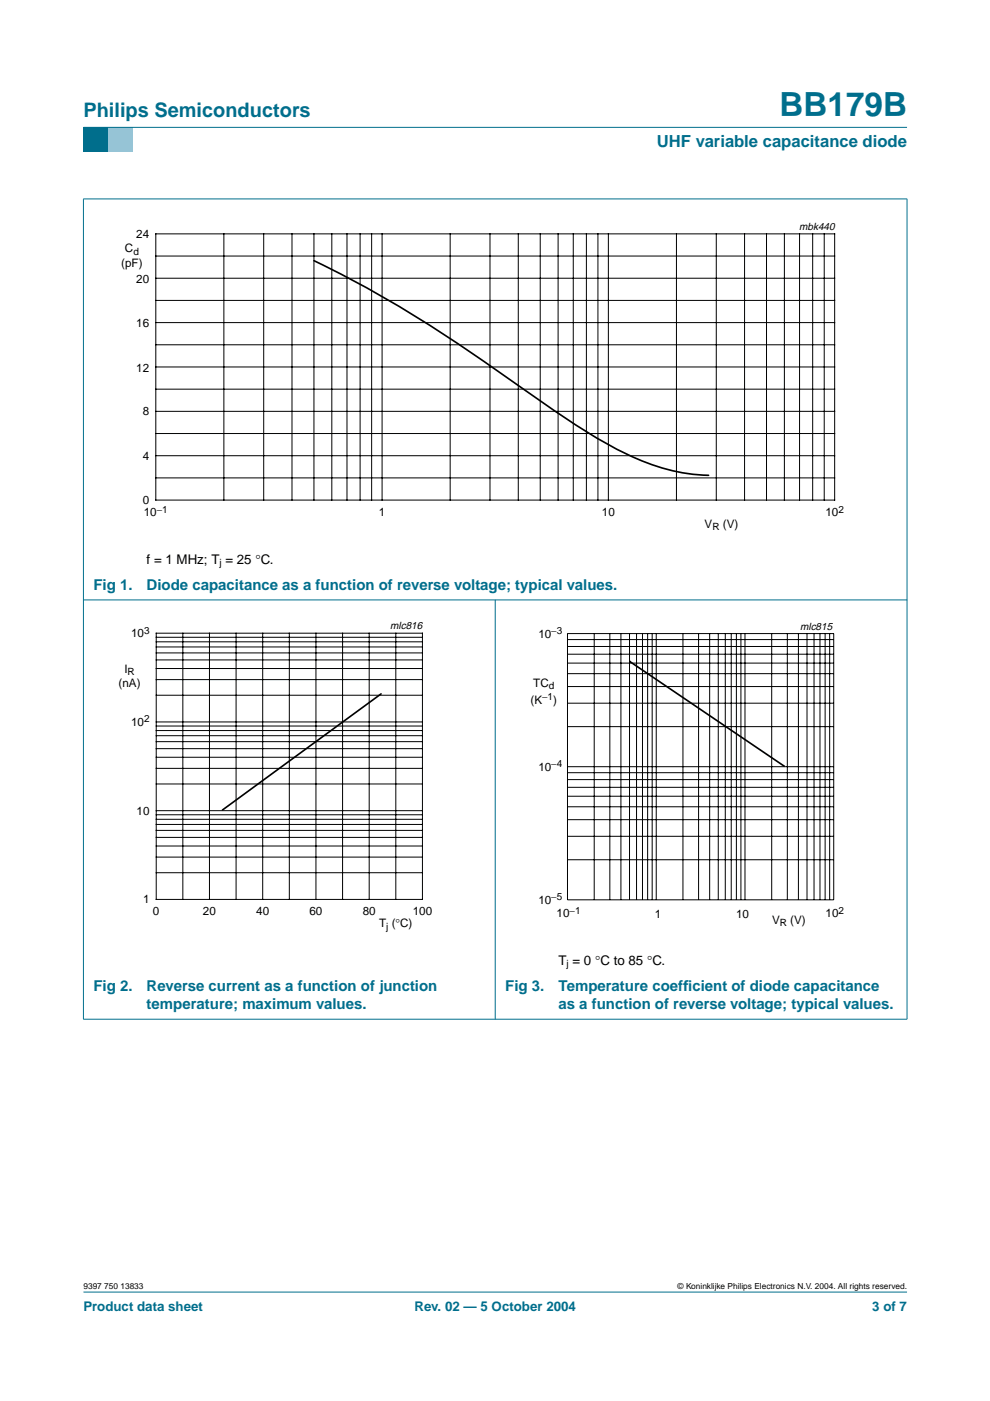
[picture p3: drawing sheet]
<svg xmlns="http://www.w3.org/2000/svg" width="210mm" height="297mm" viewBox="0 0 210 297" stroke-linecap="round" stroke-linejoin="round" font-family="sans-serif">
<path d="M17.7 273.9h174.6z" fill="#006e8c" stroke="#006e8c" stroke-width=".21"/>
<path d="M17.7 27h5.3v5.3h-5.3z" fill-rule="evenodd" fill="#006e8c"/>
<path d="M23 27h5.3v5.3h-5.3z" fill-rule="evenodd" fill="#96c4d6"/>
<g fill="#006e8c" stroke="#006e8c" stroke-width=".21">
<path d="M17.7 27h174.6z"/>
<path d="M17.7 42.2v173.9z"/>
<path d="M105 127.2v88.9z"/>
<path d="M192.3 42.2v173.9z"/>
<path d="M17.6 42.2h174.8z"/>
<path d="M17.6 127.2h174.8z"/>
<path d="M17.6 216.1h174.8z"/>
</g>
<g fill="none" stroke="#000" stroke-width=".21">
<path d="M33 49.6h144v56.4h-144zM33 59h144M33 54.3h144M47.5 49.6v56.4M55.9 49.6v56.4M61.9 49.6v56.4M66.6 49.6v56.4M70.4 49.6v56.4M73.6 49.6v56.4M76.4 49.6v56.4M78.8 49.6v56.4M81 49.6v56.4"/>
<path d="M95.4 49.6v56.4M103.9 49.6v56.4M109.9 49.6v56.4M114.5 49.6v56.4M118.3 49.6v56.4M121.5 49.6v56.4M124.3 49.6v56.4M126.8 49.6v56.4M129 49.6v56.4M143.4 49.6v56.4M151.9 49.6v56.4M157.9 49.6v56.4"/>
<path d="M162.5 49.6v56.4M166.3 49.6v56.4M169.5 49.6v56.4M172.3 49.6v56.4M174.8 49.6v56.4M33 68.4h144M33 77.8h144M33 63.7h144M33 73.1h144M33 87.2h144M33 96.6h144M33 82.5h144"/>
<path d="M33 91.9h144M33 101.3h144M33.1 134.2h56.5v56.5h-56.5zM33.1 139.9h56.5M33.1 138.4h56.5M33.1 137.2h56.5M33.1 136.1h56.5M33.1 135.1h56.5M38.8 134.2v56.5M44.4 134.2v56.5M50.1 134.2v56.5M55.7 134.2v56.5"/>
<path d="M61.3 134.2v56.5M67 134.2v56.5M72.6 134.2v56.5M78.3 134.2v56.5M83.9 134.2v56.5M120.3 134.3h56.5v56.5h-56.5zM120.3 138.7h56.5M120.3 137.1h56.5M120.3 135.6h56.5M126 134.3v56.5M129.3 134.3v56.5M131.6 134.3v56.5"/>
<path d="M133.5 134.3v56.5M135 134.3v56.5M136.2 134.3v56.5M137.3 134.3v56.5M138.3 134.3v56.5M139.1 134.3v56.5M144.8 134.3v56.5M148.1 134.3v56.5M150.5 134.3v56.5M152.3 134.3v56.5M153.8 134.3v56.5M155 134.3v56.5"/>
<path d="M156.1 134.3v56.5M157.1 134.3v56.5M158 134.3v56.5M163.6 134.3v56.5M166.9 134.3v56.5M169.3 134.3v56.5M171.1 134.3v56.5M172.6 134.3v56.5M173.9 134.3v56.5M174.9 134.3v56.5M175.9 134.3v56.5M33.1 158.7h56.5"/>
<path d="M33.1 157.2h56.5M33.1 156h56.5M33.1 154.9h56.5M33.1 153.9h56.5M33.1 153.1h56.5M33.1 147.4h56.5M33.1 144.1h56.5M33.1 141.7h56.5M120.3 154.1h56.5M120.3 149.1h56.5M120.3 145.6h56.5M120.3 142.8h56.5"/>
<path d="M120.3 140.6h56.5M33.1 179.4h56.5M33.1 177.5h56.5M33.1 176.1h56.5M33.1 174.8h56.5M33.1 173.7h56.5M33.1 172.7h56.5M33.1 171.9h56.5M33.1 166.2h56.5M33.1 162.9h56.5M33.1 160.6h56.5M120.3 162.6h56.5"/>
<path d="M120.3 177.3h56.5M120.3 173.8h56.5M120.3 171.1h56.5M120.3 168.8h56.5M120.3 166.9h56.5M120.3 165.3h56.5M120.3 163.8h56.5M33.1 185h56.5M33.1 181.7h56.5M120.3 182.3h56.5"/>
</g>
<path d="M66.6 55.3a282.9 282.9 0 0 1 42 25.5 179.5 179.5 0 0 0 24.3 15.5 41.4 41.4 0 0 0 17.3 4.5M80.8 147.1l-33.6 24.6M133.5 140.2l32.9 22.3M133.6 140.2l.1 .1" fill="none" stroke="#000" stroke-width=".35"/>
<path d="M20.4 131.4h81.9v66.3h-81.9zM107.6 131.5h81.9v66.3h-81.9z" fill="none" stroke="#fff" stroke-width=".21"/>
<text font-size="7.1" fill="#006e8c" x="165.3" y="24.7">BB179B</text>
<text font-size="4.2" fill="#006e8c" x="17.7" y="24.9">Philips Semiconductors</text>
<text font-size="3.5" fill="#006e8c" x="139.3" y="31.1">UHF variable capacitance diode</text>
<g font-size="3.2" fill="#006e8c">
<text x="19.8" y="125.1">Fig 1.</text>
<text x="31.1" y="125.1">Diode capacitance as a function of reverse voltage; typical values.</text>
<text x="19.8" y="210.1">Fig 2.</text>
<text x="31.1" y="214">temperature; maximum values.</text>
<text x="31.1" y="210.1">Reverse current as a function of junction</text>
<text x="107.1" y="210.1">Fig 3.</text>
<text x="118.4" y="214">as a function of reverse voltage; typical values.</text>
<text x="118.4" y="210.1">Temperature coeff</text>
<text x="144.9" y="210.1">icient of diode capacitance</text>
</g>
<g font-size="2.8">
<text x="31.1" y="119.6">f = 1 MHz; T = 25 °C.</text>
<text x="118.4" y="204.6">T = 0 °C to 85 °C.</text>
</g>
<g font-size="2.8" fill="#006e8c">
<text x="17.7" y="278">Product data sheet</text>
<text x="87.9" y="278">Rev. 02 — 5 October 2004</text>
<text x="184.9" y="278">3 of 7</text>
</g>
<g font-size="2.5">
<text x="26.5" y="53.5">C</text>
<text x="28.9" y="50.4">24</text>
<text x="25.7" y="56.5">(pF)</text>
<text x="28.9" y="60">20</text>
<text x="28.9" y="69.2">16</text>
<text x="28.9" y="78.8">12</text>
<text x="30.2" y="88.1">8</text>
<text x="30.2" y="97.6">4</text>
<text x="30.2" y="106.9">0</text>
<text x="30.5" y="109.4">10</text>
<text x="80.3" y="109.4">1</text>
<text x="127.6" y="109.4">10</text>
<text x="149.4" y="112">V</text>
<text x="153.3" y="112">(V)</text>
<text x="175" y="109.4">10</text>
<text x="27.8" y="135.1">10</text>
<text x="114.1" y="135.2">10</text>
<text x="26.4" y="142.6">I</text>
<text x="25.1" y="145.6">(nA)</text>
<text x="112.5" y="149.3">(K</text>
<text x="113.1" y="145.7">TC</text>
<text x="117.3" y="149.3">)</text>
<text x="27.8" y="153.9">10</text>
<text x="114.1" y="163.4">10</text>
<text x="29" y="172.7">10</text>
<text x="30.3" y="191.5">1</text>
<text x="114.1" y="191.6">10</text>
<text x="32.4" y="194.1">0</text>
<text x="43" y="194.1">20</text>
<text x="54.3" y="194.1">40</text>
<text x="65.6" y="194.1">60</text>
<text x="76.9" y="194.1">80</text>
<text x="80.4" y="196.6">T (°C)</text>
<text x="87.5" y="194.1">100</text>
<text x="118" y="194.4">10</text>
<text x="138.9" y="194.5">1</text>
<text x="156.1" y="194.5">10</text>
<text x="163.7" y="195.8">V</text>
<text x="167.6" y="195.8">(V)</text>
<text x="175" y="194.4">10</text>
</g>
<g font-size="2.2">
<text x="169.4" y="48.7">mbk440</text>
<text x="82.7" y="133.4">mlc816</text>
<text x="169.6" y="133.5">mlc815</text>
</g>
<g font-size="2.1">
<text x="28.3" y="54">d</text>
<text x="33.2" y="108.7">−1</text>
<text x="151" y="112.4">R</text>
<text x="177.8" y="108.7">2</text>
<text x="46.5" y="120.1">j</text>
<text x="30.5" y="134.4">3</text>
<text x="116.9" y="134.4">−3</text>
<text x="27.1" y="143.1">R</text>
<text x="114.9" y="148.4">−1</text>
<text x="116.4" y="146.2">d</text>
<text x="30.5" y="153.2">2</text>
<text x="116.9" y="162.6">−4</text>
<text x="116.9" y="190.9">−5</text>
<text x="81.9" y="197.1">j</text>
<text x="120.8" y="193.7">−1</text>
<text x="165.3" y="196.3">R</text>
<text x="177.8" y="193.7">2</text>
<text x="120.1" y="205.1">j</text>
</g>
<g font-size="1.8">
<text x="17.7" y="273.4">9397 750 13833</text>
<text x="143.7" y="273.4">© Koninklijke Philips Electronics N.V. 2004. All rights reserved.</text>
</g>
</svg>
